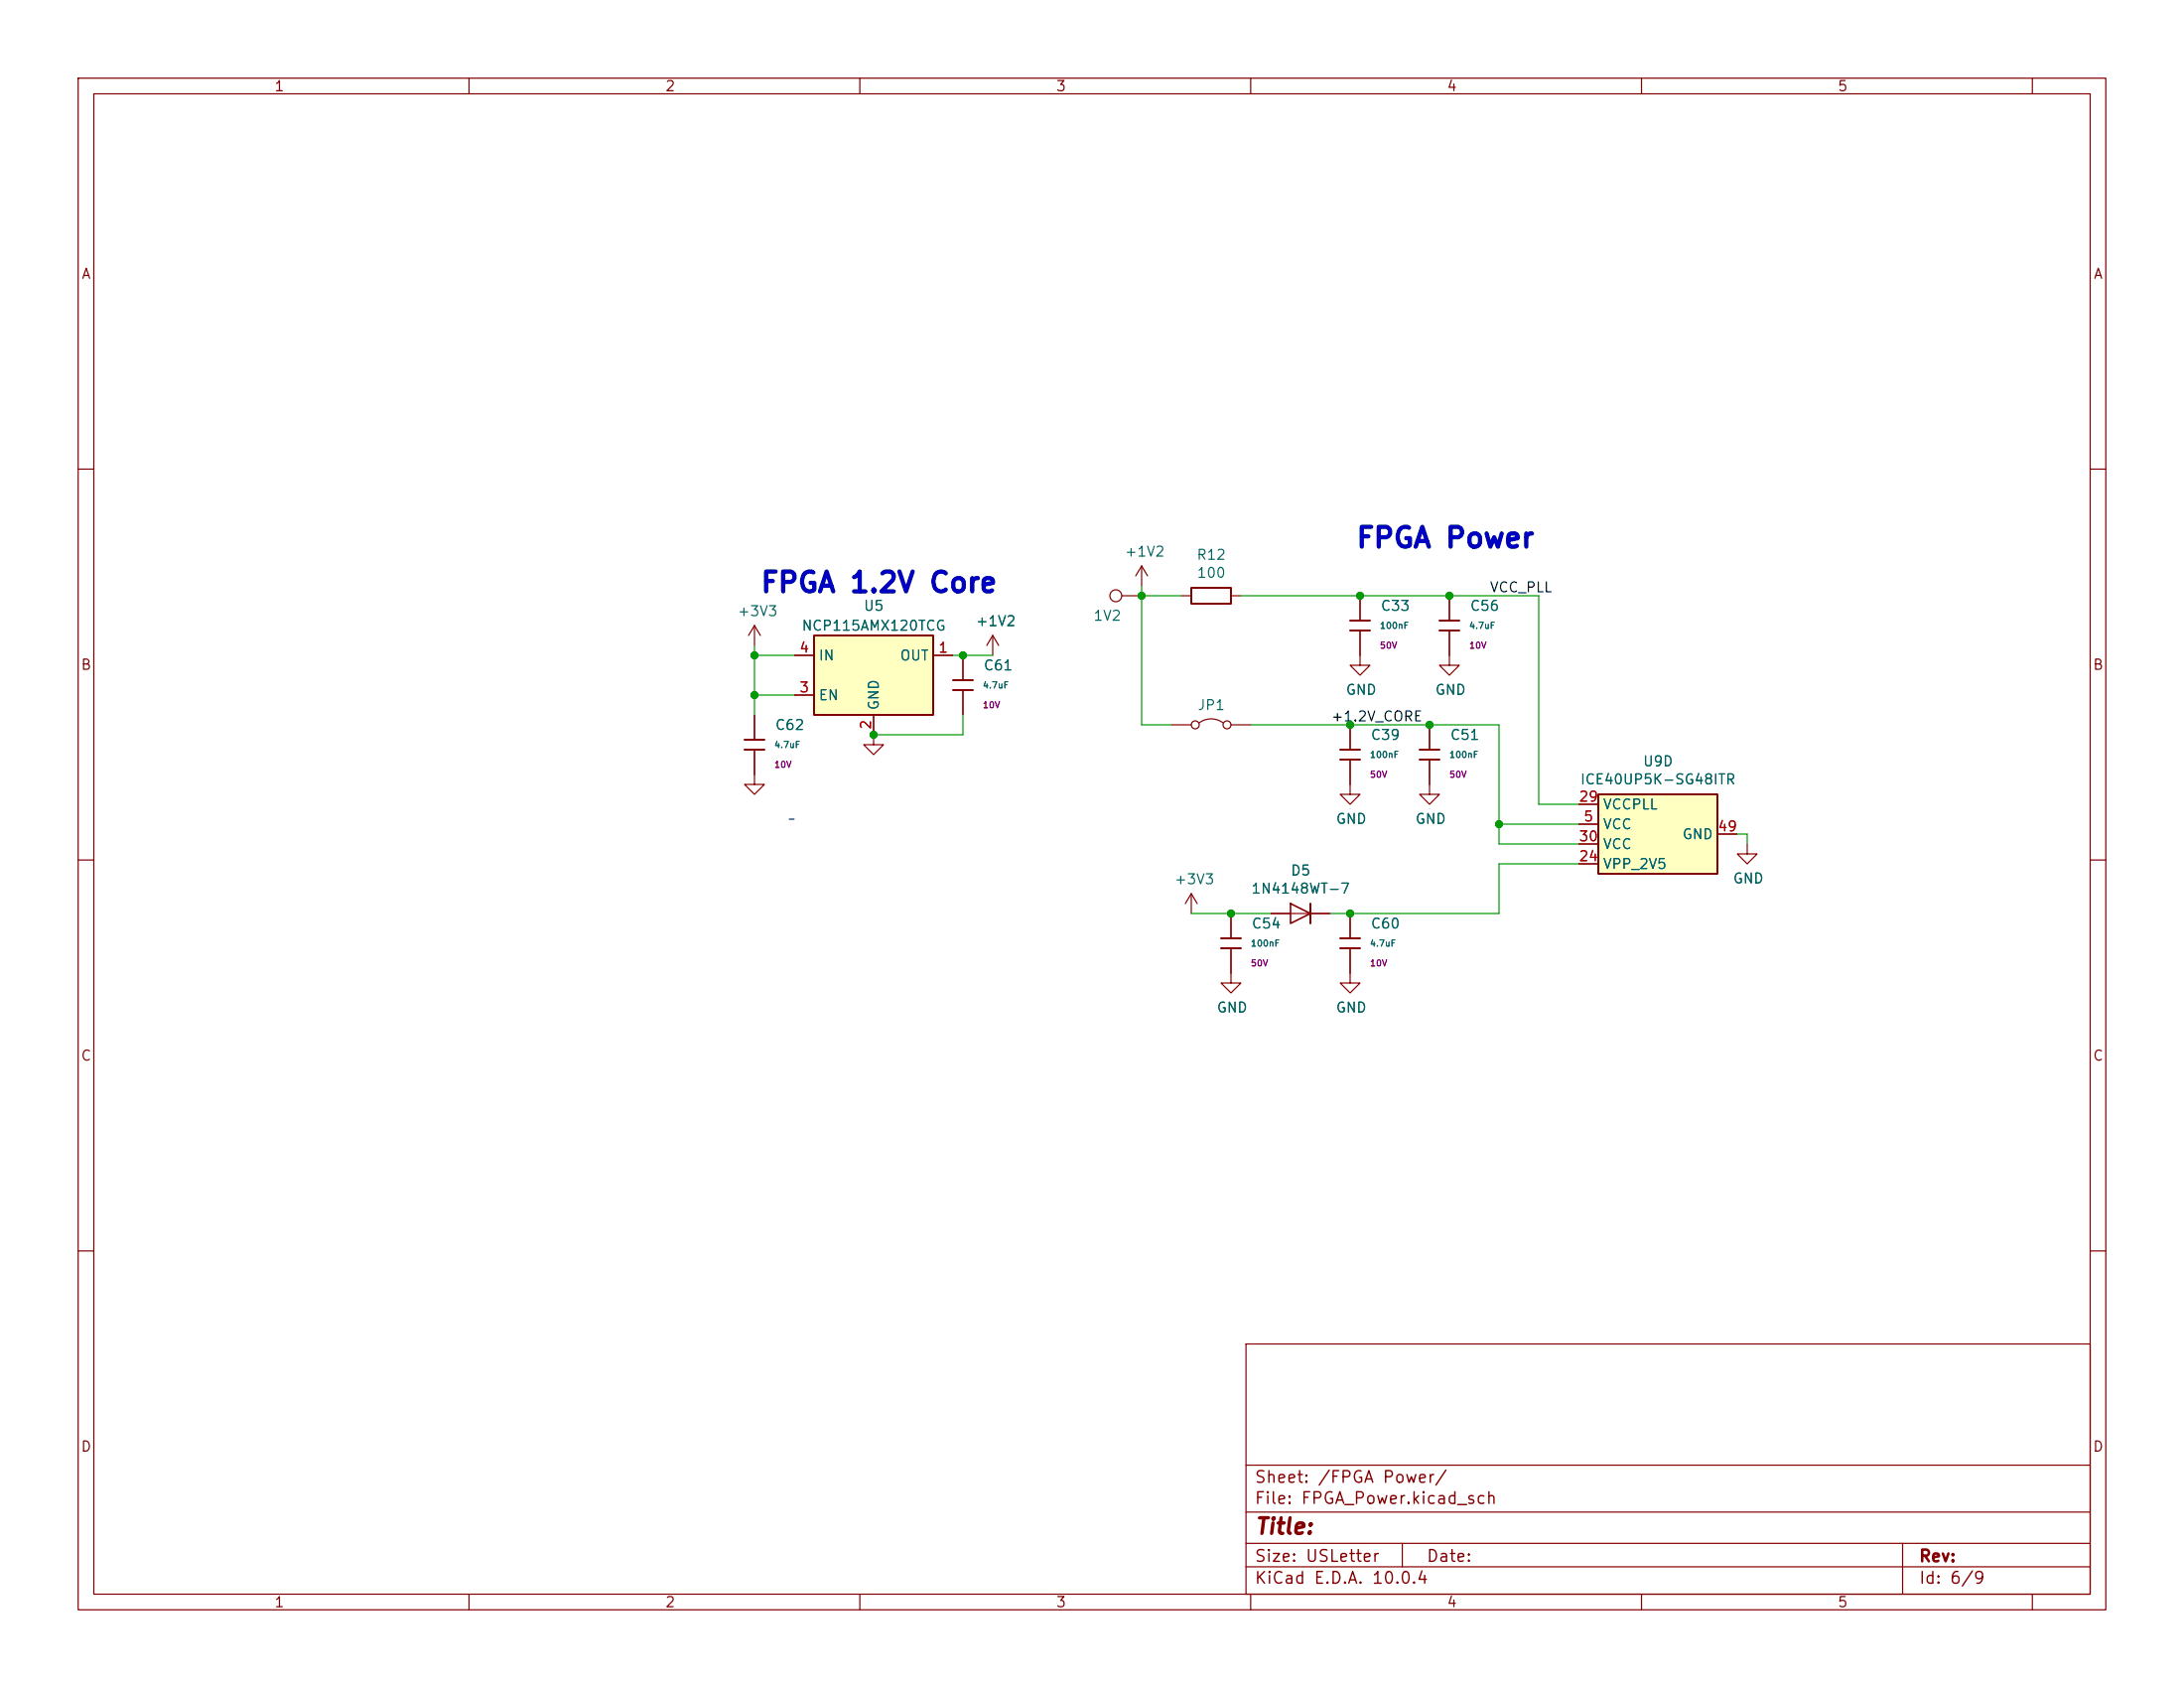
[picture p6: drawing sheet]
<svg xmlns="http://www.w3.org/2000/svg" width="279mm" height="216mm" viewBox="0 0 279 216" stroke-linecap="round" stroke-linejoin="round" font-family="sans-serif">
<g fill="none" stroke="#840000" stroke-width=".15">
<path d="M10 10h259.4v195.9h-259.4zM12 12h255.4v191.9h-255.4zM60 10v2M110 10v2M160 10v2M210 10v2M260 10v2M10 60h2M174 76.2v3.2M185.4 76.2v3.2M267.4 60h2M174 80.6v4.5h1.3l-1.3 1.3-1.3-1.3h1.3"/>
<path d="M182.9 97.2v4.4h1.2l-1.2 1.3-1.3-1.3h1.3M182.9 92.7v3.2M185.4 80.6v4.5h1.3l-1.3 1.3-1.3-1.3h1.3M10 110h2M223.5 108v1.2h1.3l-1.3 1.3-1.3-1.3h1.3M267.4 110h2M172.7 124.5v1.2h1.3l-1.3 1.3-1.3-1.3h1.3M10 160h2M159.4 171.9h108v32h-108zM267.4 160h2M159.4 197.4h108M159.4 193.4h108"/>
<path d="M159.4 187.4h108M179.4 197.4v3M243.4 197.4v6.5M60 203.9v2M110 203.9v2M159.4 200.4h108M160 203.9v2M210 203.9v2M260 203.9v2"/>
</g>
<path d="M172.7 79.4h2.6M184.1 79.4h2.6M172.7 80.6h2.6M181.6 95.9h2.5M181.6 97.2h2.5M184.1 80.6h2.6" fill="none" stroke="#840000" stroke-width=".25"/>
<path d="M104.1 81.3h15.3v10.1h-15.3z" fill="#ffffc2"/>
<path d="M104.1 81.3h15.3v10.1h-15.3z" fill="none" stroke="#840000" stroke-width=".25"/>
<path d="M101.6 83.8h2.5M101.6 88.9h2.5M111.8 91.4v2.6M119.4 83.8h2.5" fill="none" stroke="#840000" stroke-width=".15"/>
<path d="M204.5 101.6h15.2v10.2h-15.2z" fill="#ffffc2"/>
<g fill="none" stroke="#840000" stroke-width=".25">
<path d="M152.4 75.2h5.1v2h-5.1zM95.2 95.9h2.6M95.2 94.6h2.6M121.9 87h2.6M121.9 88.3h2.6M171.4 95.9h2.6M171.4 97.2h2.6M167.6 115.6v2.5M204.5 101.6h15.2v10.2h-15.2zM156.2 120h2.5M156.2 121.3h2.5M171.4 120h2.6"/>
<path d="M171.4 121.3h2.6"/>
</g>
<g fill="none" stroke="#840000" stroke-width=".15">
<path d="M143.5 76.2h2.5M146 72.4l-.7 1.3M146 72.4l.8 1.3M146 72.4v2.5M151.1 76.2h1.3M157.5 76.2h1.2M174 76.2v3.2M185.4 76.2v3.2M96.5 95.9v4.4h1.3l-1.3 1.3-1.3-1.3h1.3M96.5 80v2.6M96.5 91.4v3.2M96.5 80l-.7 1.3"/>
<path d="M96.5 80l.8 1.3M101.6 83.8h2.5M101.6 88.9h2.5M111.8 91.4v3.9h1.2l-1.2 1.2-1.3-1.2h1.3M119.4 83.8h2.5M123.2 83.8v3.2M123.2 88.3v3.1M127 81.3l-.8 1.3M127 81.3l.8 1.3M127 81.3v2.5M149.9 92.7h2.5M153.4 92.5a2.54 2.54 0 0 1 3.1 0"/>
<path d="M157.5 92.7h2.5M172.7 97.2v4.4h1.3l-1.3 1.3-1.3-1.3h1.3M172.7 92.7v3.2M174 80.6v3.2M182.9 92.7v3.2M182.9 97.2v3.1M185.4 80.6v3.2M152.4 114.3l-.8 1.3M152.4 114.3l.8 1.3M152.4 114.3v2.5M157.5 116.8v3.2M162.6 116.8h7.6"/>
<path d="M172.7 116.8v3.2M201.9 105.4h2.6M201.9 110.5h2.6M201.9 102.9h2.6M201.9 108h2.6M219.7 106.7h2.5M157.5 121.3v4.4h1.2l-1.2 1.3-1.3-1.3h1.3M172.7 121.3v3.2"/>
<circle cx="142.7" cy="76.2" r=".76"/>
<circle cx="152.9" cy="92.7" r=".51"/>
<circle cx="157" cy="92.7" r=".51"/>
</g>
<path d="M165.1 115.6l2.5 1.2-2.5 1.3z" fill="none" stroke="#840000" stroke-width=".2"/>
<path d="M101 104.8h.6" fill="none" stroke="#0000c2" stroke-width=".15"/>
<g fill="none" stroke="#009600" stroke-width=".15">
<path d="M146 74.9v17.8h3.9M146 76.2h5.1M158.7 76.2h38.1v26.7h5.1M96.5 82.6v8.8M96.5 83.8h5.1M96.5 88.9h5.1M121.9 83.8h5.1M123.2 91.4v2.6h-11.4M160 92.7h31.8v15.3h10.1M152.4 116.8h10.2M191.8 105.4h10.1M201.9 110.5h-10.1v6.3h-21.6"/>
<path d="M222.2 106.7h1.3v1.3"/>
</g>
<g fill="#009600" stroke="#009600" stroke-width=".13">
<circle cx="172.7" cy="92.7" r=".46"/>
<circle cx="96.5" cy="88.9" r=".46"/>
<circle cx="96.5" cy="83.8" r=".46"/>
<circle cx="123.2" cy="83.8" r=".46"/>
<circle cx="146" cy="76.2" r=".46"/>
<circle cx="111.8" cy="94" r=".46"/>
<circle cx="174" cy="76.2" r=".46"/>
<circle cx="185.4" cy="76.2" r=".46"/>
<circle cx="191.8" cy="105.4" r=".46"/>
<circle cx="182.9" cy="92.7" r=".46"/>
<circle cx="157.5" cy="116.8" r=".46"/>
<circle cx="172.7" cy="116.8" r=".46"/>
</g>
<g font-size="2.5" fill="#0000c2">
<text x="173.4" y="70.7">FPGA Power</text>
<text x="97.2" y="76.4">FPGA 1.2V Core</text>
</g>
<text font-size="2" fill="#840000" x="160.4" y="196.7">Title:</text>
<g font-size="1.5" fill="#840000">
<text x="160.4" y="190">Sheet: /FPGA Power/</text>
<text x="160.4" y="192.7">File: FPGA_Power.kicad_sch</text>
<text x="160.4" y="202.9">KiCad E.D.A. 10.0.4</text>
<text x="160.4" y="200.1">Size: USLetter</text>
<text x="182.4" y="200.1">Date:</text>
<text x="245.4" y="200.1">Rev:</text>
<text x="245.4" y="202.9">Id: 6/9</text>
</g>
<g font-size="1.3" fill="#840000">
<text x="35" y="12">1</text>
<text x="85" y="12">2</text>
<text x="135" y="12">3</text>
<text x="185" y="12">4</text>
<text x="235" y="12">5</text>
<text x="10.3" y="36">A</text>
<text x="267.7" y="36">A</text>
<text x="10.3" y="86">B</text>
<text x="267.7" y="86">B</text>
<text x="10.3" y="136">C</text>
<text x="267.7" y="136">C</text>
<text x="10.3" y="186">D</text>
<text x="267.7" y="186">D</text>
<text x="35" y="205.9">1</text>
<text x="85" y="205.9">2</text>
<text x="135" y="205.9">3</text>
<text x="185" y="205.9">4</text>
<text x="235" y="205.9">5</text>
</g>
<g font-size="1.3" fill="#006464">
<text x="143.8" y="71.5">+1V2</text>
<text x="153" y="71.9">R12</text>
<text x="153" y="74.2">100</text>
<text x="94.3" y="79.1">+3V3</text>
<text x="102.5" y="81">NCP115AMX120TCG</text>
<text x="110.4" y="78.4">U5</text>
<text x="124.7" y="80.4">+1V2</text>
<text x="139.8" y="79.7">1V2</text>
<text x="176.5" y="78.4">C33</text>
<text x="188" y="78.4">C56</text>
<text x="104.6" y="89.9">EN</text>
<text x="104.6" y="84.8">IN</text>
<text x="115" y="84.8">OUT</text>
<text x="125.7" y="86.1">C61</text>
<text x="172.1" y="89.2">GND</text>
<text x="183.5" y="89.2">GND</text>
<text x="99.1" y="93.7">C62</text>
<text x="112.7" y="90.9" transform="rotate(-90 112.7 90.9)">GND</text>
<text x="153.1" y="91.1">JP1</text>
<text x="175.3" y="95">C39</text>
<text x="185.4" y="95">C51</text>
<text x="202.1" y="100.6">ICE40UP5K-SG48ITR</text>
<text x="210.1" y="98.3">U9D</text>
<text x="170.8" y="105.7">GND</text>
<text x="181" y="105.7">GND</text>
<text x="205" y="106.4">VCC</text>
<text x="205" y="103.8">VCCPLL</text>
<text x="215.1" y="107.7">GND</text>
<text x="150.1" y="113.4">+3V3</text>
<text x="165" y="112.3">D5</text>
<text x="205" y="111.5">VPP_2V5</text>
<text x="205" y="108.9">VCC</text>
<text x="221.6" y="113.3">GND</text>
<text x="160" y="114.6">1N4148WT-7</text>
<text x="160" y="119.1">C54</text>
<text x="175.3" y="119.1">C60</text>
<text x="155.6" y="129.8">GND</text>
<text x="170.8" y="129.8">GND</text>
</g>
<g font-size="1.3" fill="#0f0f0f">
<text x="190.5" y="76.1">VCC_PLL</text>
<text x="170.2" y="92.6">+1.2V_CORE</text>
</g>
<g font-size="1.3" fill="#a90000">
<text x="102.2" y="83.8">4</text>
<text x="119.9" y="83.8">1</text>
<text x="102.2" y="88.9">3</text>
<text x="111.7" y="93.4" transform="rotate(-90 111.7 93.4)">2</text>
<text x="201.9" y="102.8">29</text>
<text x="201.9" y="107.9">30</text>
<text x="202.5" y="105.4">5</text>
<text x="219.7" y="106.7">49</text>
<text x="201.9" y="110.5">24</text>
</g>
<g font-size=".8" fill="#840084">
<text x="176.5" y="83.2">50V</text>
<text x="187.9" y="83.2">10V</text>
<text x="125.7" y="90.8">10V</text>
<text x="99" y="98.4">10V</text>
<text x="175.2" y="99.7">50V</text>
<text x="185.3" y="99.7">50V</text>
<text x="159.9" y="123.8">50V</text>
<text x="175.2" y="123.8">10V</text>
</g>
<g font-size=".8" fill="#006464">
<text x="176.5" y="80.6">100nF</text>
<text x="187.9" y="80.6">4.7uF</text>
<text x="125.7" y="88.2">4.7uF</text>
<text x="99" y="95.9">4.7uF</text>
<text x="175.2" y="97.1">100nF</text>
<text x="185.3" y="97.1">100nF</text>
<text x="159.9" y="121.3">100nF</text>
<text x="175.2" y="121.3">4.7uF</text>
</g>
</svg>
